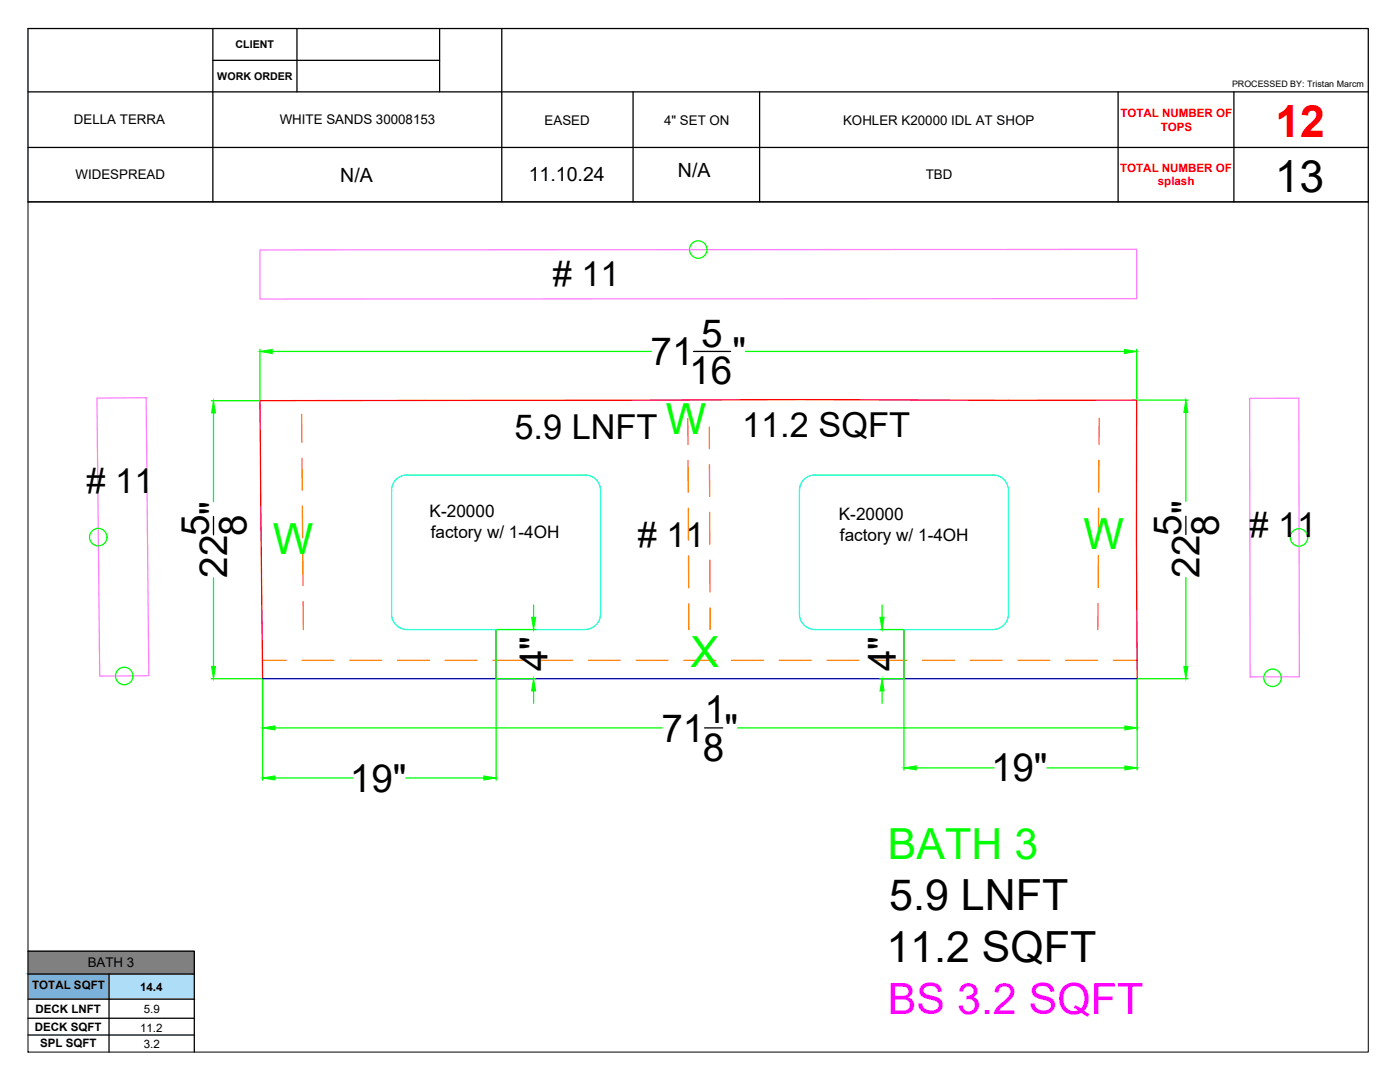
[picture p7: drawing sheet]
<svg xmlns="http://www.w3.org/2000/svg" width="279mm" height="216mm" viewBox="0 0 279 216" stroke-linecap="round" stroke-linejoin="round" font-family="sans-serif">
<!-- layer: RED_WALL -->
<path d="M52.4 135.4l-.5-55.5 107.8-.2 67.1 .1 .1 55.6M99 125.6v9.8M180.4 125.6v9.8" fill="none" stroke="#f00" stroke-width=".25"/>
<!-- layer: ORANGE_CABS -->
<g fill="none" stroke="#ff7f00" stroke-width=".25">
<path d="M60.2 82.7v5.6M60.3 91.4v6.4M137.3 83.5v5.2M137.3 91.9l.1 6.3M141.6 85.2v4.3M141.6 92.7v6.4M219.3 91.8v6.4M219.4 83.5l-.1 5.2M60.3 101l.1 6.3M60.4 110.5l.1 6.3M137.4 101.4v6.4M137.4 110.9v6.4"/>
<path d="M141.6 102.2v6.4M141.7 111.8v6.3M219.2 110.9v6.3M219.2 101.4v6.3M52.4 131.8h4.7M60.3 131.8h6.3M60.5 120v5.6M69.8 131.8h6.4M79.3 131.8h6.4M88.9 131.8h6.3M98.4 131.8h6.3M107.9 131.8h6.4"/>
<path d="M117.4 131.8h6.4M127 131.8h6.3M136.5 131.8h6.3M137.5 120.5v5.1M141.7 121.3v4.3M146 131.8h6.4M155.5 131.8h6.4M165.1 131.8h6.3M174.6 131.8h6.3M184.1 131.8h6.4M193.6 131.8h6.4M203.2 131.8h6.3"/>
<path d="M212.7 131.8h6.3M219.1 120.4v5.2M222.2 131.8h4.7"/>
</g>
<!-- layer: BLUE_BLUE -->
<path d="M52.4 135.4h174.5" fill="none" stroke="#00f" stroke-width=".25"/>
<!-- layer: BACK_SPLASH -->
<path d="M51.9 49.9l174.9-.1v9.8l-174.9 .1zM19.3 79.4h9.9l.5 55.4-9.8 .1zM249.4 79.5h9.8l.1 55.5-9.8 .1z" fill="none" stroke="#ff7fff" stroke-width=".25"/>
<!-- layer: _CURVE -->
<path d="M78.1 97.8a3 3 0 0 1 3.1-3h35.6a3.1 3.1 0 0 1 3 3l.1 24.8a3.1 3.1 0 0 1-3.1 3M78.2 97.9v24.7M198.2 94.8a3.1 3.1 0 0 1 3.1 3v24.8a3.1 3.1 0 0 1-3.1 3M198.2 94.8h-35.6a3.1 3.1 0 0 0-3 3v24.8a3.1 3.1 0 0 0 3 3M78.1 122.5a3.1 3.1 0 0 0 3.1 3.1M81.2 125.6h35.6M162.6 125.6h35.6" fill="none" stroke="#0ff" stroke-width=".25"/>
<!-- layer: 0 -->
<g fill="none" stroke="#0f0" stroke-width=".25">
<path d="M42.2 79.9h9.5M51.9 69.7v10.1M54.3 70.1h75.7M148.8 70.1h75.6M226.8 69.7v10M227 79.8h10.1M42.6 82.4v17.7M236.7 82.3v17.7M42.6 115.3v17.7M236.7 115.2v17.8M42.2 135.4h10.1M52.4 135.6v20.1"/>
<path d="M99 125.8v29.9M99.2 135.4h7.7M99.2 125.6h7.7M106.5 120.7v2.5M106.5 137.9v2.4M175.6 135.4h4.7M175.6 125.6h4.7M176 120.7v2.5M176 137.9v2.4M180.4 125.8v27.9M226.9 135.6v18.1M227.1 135.4h10"/>
<path d="M54.9 145.2h77.3M54.9 155.2h15.5M81 155.2h15.6M147.2 145.2h77.3M182.9 153.2h15.5M209 153.2h15.5"/>
<circle cx="139.4" cy="49.8" r="1.75"/>
<circle cx="19.6" cy="107.2" r="1.75"/>
<circle cx="259.2" cy="107.2" r="1.75"/>
<circle cx="24.8" cy="134.9" r="1.75"/>
<circle cx="254" cy="135.2" r="1.75"/>
</g>
<g fill="#0f0" stroke="#0f0" stroke-width=".2">
<path d="M51.9 70.1l2.4-.4v.8z"/>
<path d="M224.4 69.7l2.4 .4-2.4 .4z"/>
<path d="M236.7 79.8l.4 2.5h-.8z"/>
<path d="M236.3 133h.8l-.4 2.4z"/>
<path d="M224.5 144.8l2.4 .4-2.4 .4z"/>
<path d="M52.4 145.2l2.5-.4v.8z"/>
<path d="M42.2 133h.8l-.4 2.4z"/>
<path d="M42.6 79.9l.4 2.5h-.8z"/>
<path d="M96.6 154.8l2.4 .4-2.4 .4z"/>
<path d="M52.4 155.2l2.5-.4v.8z"/>
<path d="M180.4 153.2l2.5-.4v.8z"/>
<path d="M224.5 152.8l2.4 .4-2.4 .4z"/>
<path d="M175.6 123.2h.8l-.4 2.4z"/>
<path d="M176 135.4l.4 2.5h-.8z"/>
<path d="M106.5 135.4l.4 2.5h-.8z"/>
<path d="M106.1 123.2h.8l-.4 2.4z"/>
</g>
<g fill="none" stroke="#000" stroke-width=".25">
<path d="M5.6 5.7h267.5v34.6h-267.5zM5.6 18.3h267.5M42.5 5.7v34.6M42.5 12h45.2M59.3 5.7v12.6M87.7 5.7v12.6M100.1 5.7v34.6M126.3 18.3v22M151.6 18.3v22M223.1 18.3v22M246.3 18.3v22M5.6 29.4h267.5"/>
<path d="M138.4 70.1h7.4M42.6 103.1v3.6M236.7 103v3.7M140.6 145.2h3.6M5.6 189.8h33.2v20.1M5.6 194.4h33.2M5.6 199.4h33.2M21.8 194.4v15.5M5.6 203.2h33.2M5.6 206.5h33.2"/>
</g>
<path d="M21.8 194.4l17 5v-5zM21.8 194.4l17 5h-17z" fill="#adddf7" stroke="#adddf7" stroke-width=".2"/>
<path d="M5.6 194.4l16.2 5v-5zM5.6 194.4l16.2 5h-16.2z" fill="#7aafdf" stroke="#7aafdf" stroke-width=".2"/>
<path d="M5.6 189.8l33.2 4.6v-4.6zM5.6 189.8l33.2 4.6h-33.2z" fill="#808080" stroke="#808080" stroke-width=".2"/>
<path d="M5.6 40.3h267.5v169.6h-267.5z" fill="none" stroke="#000" stroke-width=".2"/>
<text font-size="8.9" fill="#f00" x="254.6" y="27.3">12</text>
<text font-size="8.9" x="254.4" y="38.3">13</text>
<g font-size="8.6" fill="#0f0">
<text x="132.9" y="86.7">W</text>
<text x="54.5" y="110.5">W</text>
<text x="216.3" y="109.5">W</text>
<text x="137.8" y="133.1">X</text>
<text x="177.2" y="171.4">BATH 3</text>
</g>
<g font-size="8.6">
<text x="177.5" y="181.7">5.9 LNFT</text>
<text x="176.9" y="192">11.2 SQFT</text>
</g>
<text font-size="8.6" fill="#f0f" x="177.2" y="202.3">BS 3.2 SQFT</text>
<g font-size="7.7">
<text x="140" y="69.2">5</text>
<text x="129.8" y="72.9">71</text>
<text x="137.6" y="76.7">16</text>
<text x="146.2" y="72.9">&quot;</text>
<text x="41.7" y="107" transform="rotate(-90 41.7 107)">5</text>
<text x="49.2" y="107" transform="rotate(-90 49.2 107)">8</text>
<text x="235.8" y="107" transform="rotate(-90 235.8 107)">5</text>
<text x="243.2" y="107" transform="rotate(-90 243.2 107)">8</text>
<text x="45.4" y="115.3" transform="rotate(-90 45.4 115.3)">22 &quot;</text>
<text x="239.4" y="115.3" transform="rotate(-90 239.4 115.3)">22 &quot;</text>
<text x="109.3" y="133.9" transform="rotate(-90 109.3 133.9)">4&quot;</text>
<text x="178.8" y="133.9" transform="rotate(-90 178.8 133.9)">4&quot;</text>
<text x="132" y="148">71 &quot;</text>
<text x="140.6" y="144.3">1</text>
<text x="140.3" y="151.8">8</text>
<text x="197.8" y="155.9">19&quot;</text>
<text x="69.8" y="157.9">19&quot;</text>
</g>
<g font-size="6.9">
<text x="110.3" y="57"># 11</text>
<text x="102.7" y="87.5">5.9 LNFT</text>
<text x="148.1" y="87.2">11.2 SQFT</text>
<text x="17.3" y="98.3"># 11</text>
<text x="249.4" y="107.2"># 11</text>
<text x="127.3" y="109.1"># 11</text>
</g>
<g font-size="3.9">
<text x="135.3" y="35.2">N/A</text>
<text x="67.9" y="36.2">N/A</text>
<text x="105.5" y="36.2">11.10.24</text>
</g>
<g font-size="3.4">
<text x="85.7" y="103.2">K-20000</text>
<text x="86" y="107.4">factory w/ 1-4OH</text>
<text x="167.4" y="103.8">K-20000</text>
<text x="167.6" y="107.9">factory w/ 1-4OH</text>
</g>
<g font-size="2.7">
<text x="14.8" y="24.8">DELLA TERRA</text>
<text x="55.8" y="24.7">WHITE SANDS 30008153</text>
<text x="108.7" y="24.9">EASED</text>
<text x="132.5" y="25">4&quot; SET ON</text>
<text x="168.3" y="25">KOHLER K20000 IDL AT SHOP</text>
<text x="15.1" y="35.7">WIDESPREAD</text>
<text x="184.7" y="35.7">TBD</text>
<text x="17.5" y="193">BATH 3</text>
</g>
<g font-size="2.3" fill="#f00">
<text x="223.6" y="23.3">TOTAL NUMBER OF</text>
<text x="231.6" y="26.1">TOPS</text>
<text x="223.6" y="34.2">TOTAL NUMBER OF</text>
<text x="231.1" y="37">splash</text>
</g>
<g font-size="2.3">
<text x="6.4" y="197.4">TOTAL SQFT</text>
<text x="28" y="197.7">14.4</text>
<text x="7.1" y="202.1">DECK LNFT</text>
<text x="28.7" y="202.1">5.9</text>
<text x="6.9" y="205.8">DECK SQFT</text>
<text x="8" y="208.9">SPL SQFT</text>
<text x="28" y="205.8">11.2</text>
<text x="28.7" y="209">3.2</text>
</g>
<g font-size="2.1">
<text x="47" y="9.7">CLIENT</text>
<text x="43.4" y="16">WORK ORDER</text>
</g>
<text font-size="1.8" x="245.9" y="17.4">PROCESSED BY: Tristan Marcm</text>
</svg>
